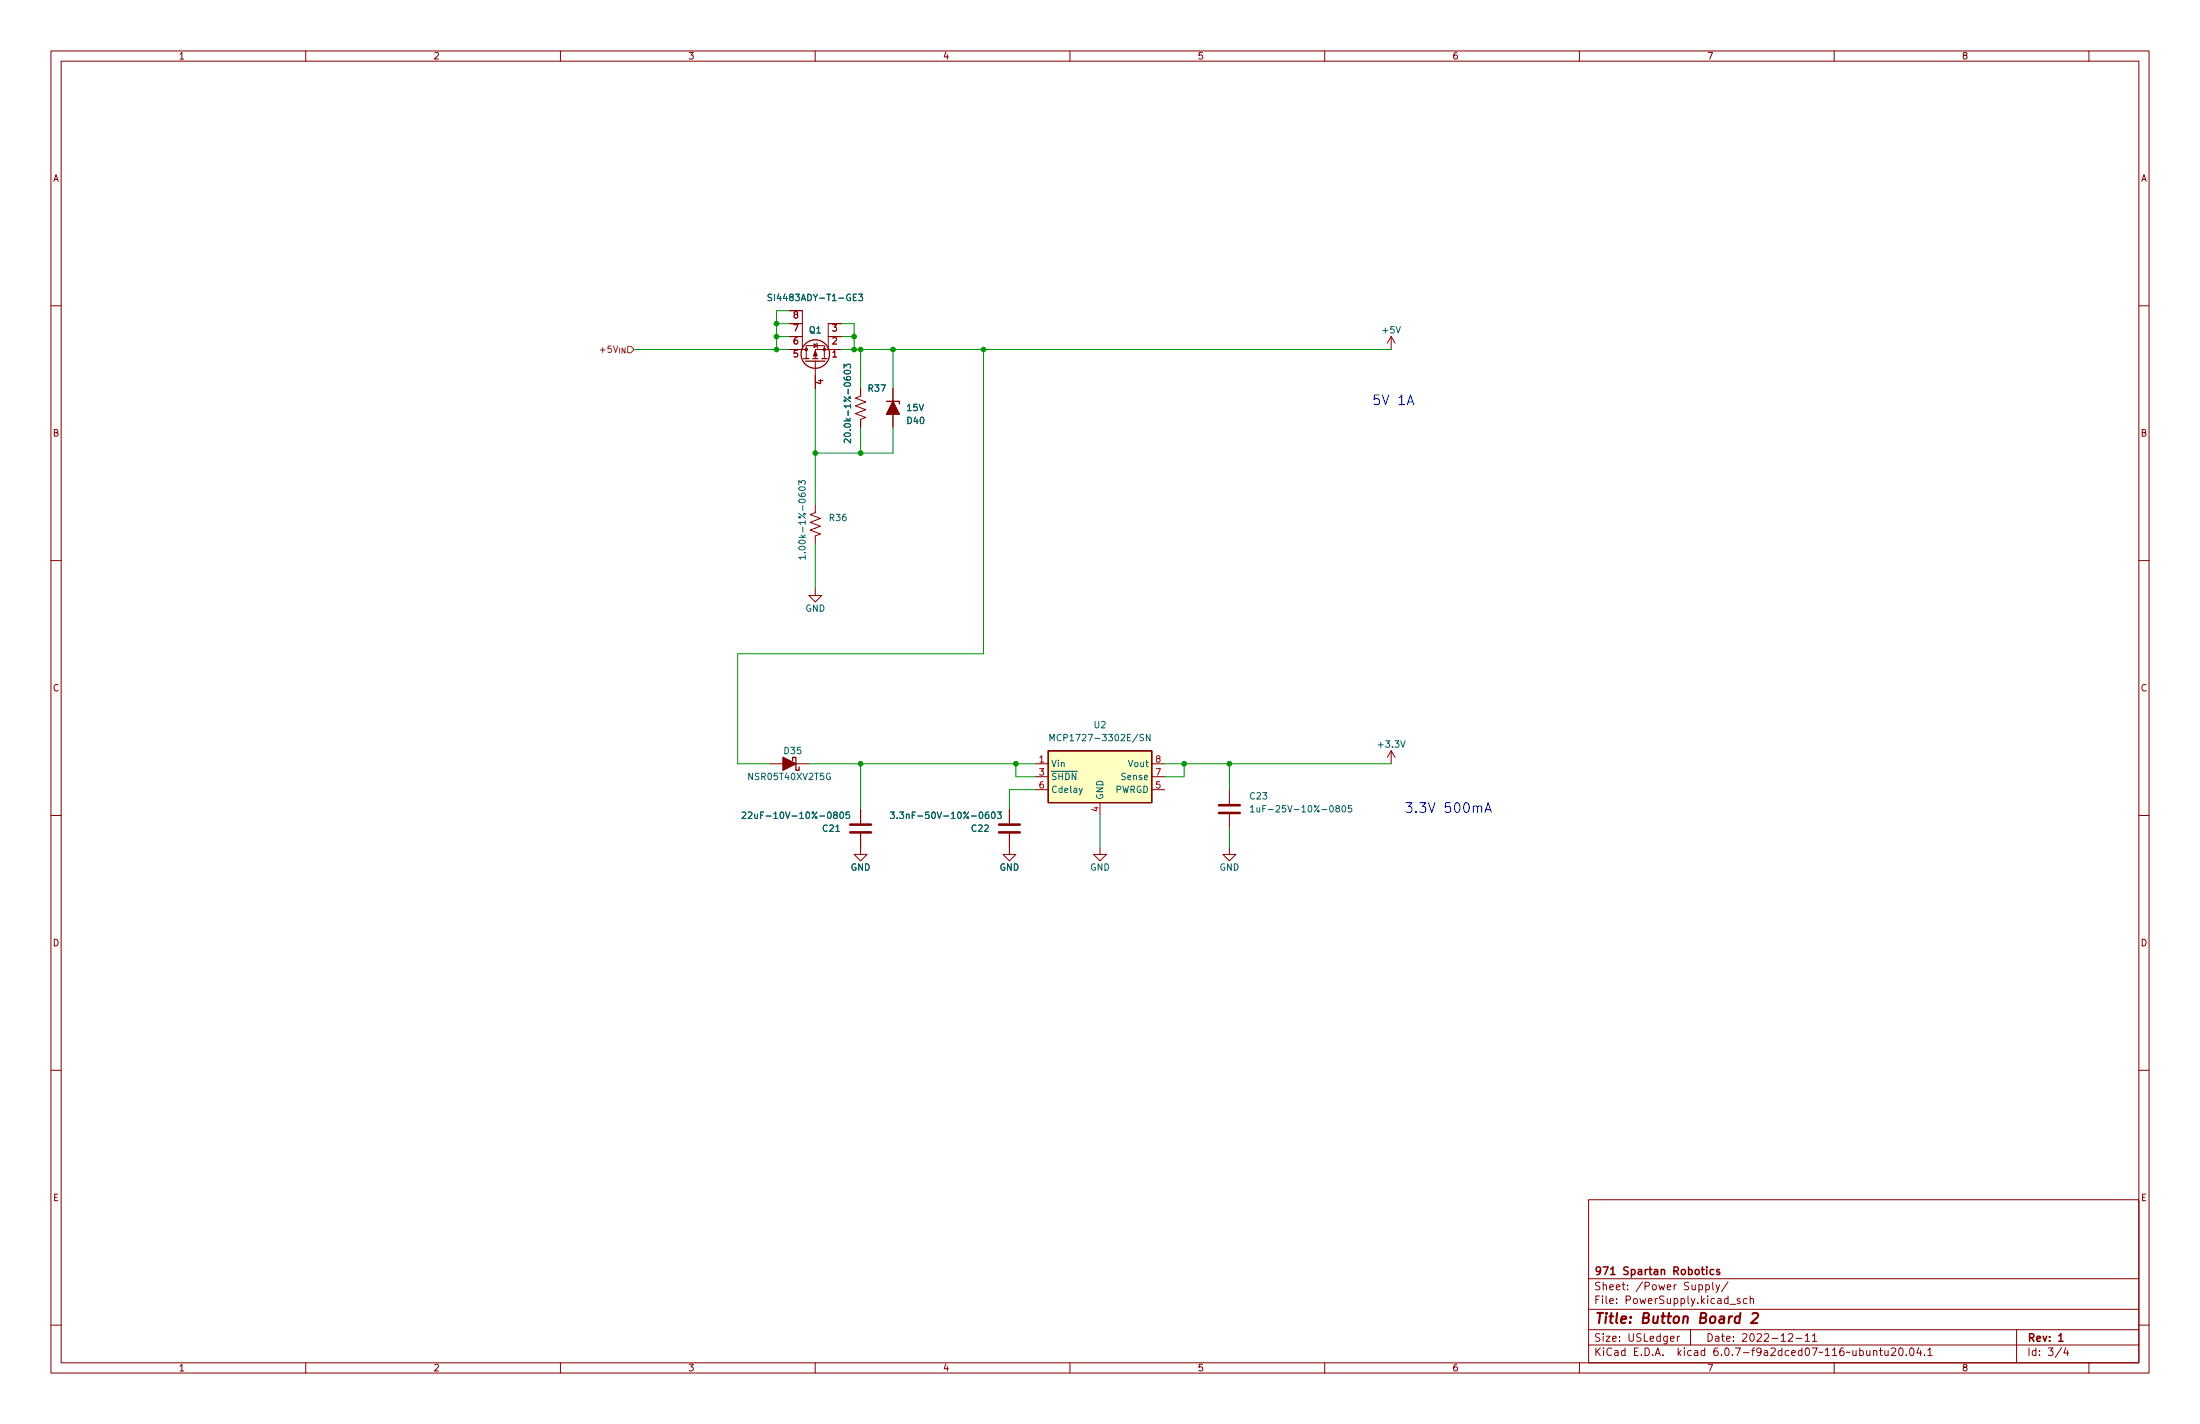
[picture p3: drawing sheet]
(kicad_sch (version 20211123) (generator eeschema)

 (paper "USLedger")

 (title_block
  (title "Button Board 2")
  (date "2022-12-11")
  (rev "1")
  (company "971 Spartan Robotics"))

 (lib_symbols
  (symbol "Device:C" (pin_numbers hide) (pin_names (offset 0.254)) (in_bom yes) (on_board yes)
   (property "Reference" "C" (id 0) (at 0.635 2.54 0) (effects (font (size 1.27 1.27)) (justify left)))
   (property "Value" "C" (id 1) (at 0.635 -2.54 0) (effects (font (size 1.27 1.27)) (justify left)))
   (property "Footprint" "" (id 2) (at 0.9652 -3.81 0) (effects (font (size 1.27 1.27)) hide))
   (property "Datasheet" "~" (id 3) (at 0 0 0) (effects (font (size 1.27 1.27)) hide))
   (symbol "C_0_1"
    (polyline (pts (xy -2.032 -0.762) (xy 2.032 -0.762)) (stroke (width 0.508) (type default) (color 0 0 0 0)) (fill (type none)))
    (polyline (pts (xy -2.032 0.762) (xy 2.032 0.762)) (stroke (width 0.508) (type default) (color 0 0 0 0)) (fill (type none))))
   (symbol "C_1_1"
    (pin passive line (at 0 3.81 270) (length 2.794) (name "~" (effects (font (size 1.27 1.27)))) (number "1" (effects (font (size 1.27 1.27)))))
    (pin passive line (at 0 -3.81 90) (length 2.794) (name "~" (effects (font (size 1.27 1.27)))) (number "2" (effects (font (size 1.27 1.27)))))))
  (symbol "Device:D_Schottky" (pin_numbers hide) (pin_names (offset 1.016) hide) (in_bom yes) (on_board yes)
   (property "Reference" "D4" (id 0) (at 2.54 0.9526 0) (effects (font (size 1.27 1.27)) (justify right)))
   (property "Value" "NSR05T40XV2T5G" (id 1) (at -2.54 5.08 0) (effects (font (size 1.27 1.27)) (justify right)))
   (property "Footprint" "Diode_SMD:D_SOD-523" (id 2) (at 0 0 0) (effects (font (size 1.27 1.27)) hide))
   (property "Datasheet" "~" (id 3) (at 0 0 0) (effects (font (size 1.27 1.27)) hide))
   (property "MFG" "onsemi" (id 4) (at 0 0 90) (effects (font (size 1.27 1.27)) hide))
   (property "MFG P/N" "NSR05T40XV2T5G" (id 5) (at 0 0 90) (effects (font (size 1.27 1.27)) hide))
   (symbol "D_Schottky_0_1"
    (polyline (pts (xy 1.27 0) (xy -1.27 0)) (stroke (width 0) (type default) (color 0 0 0 0)) (fill (type none)))
    (polyline (pts (xy 1.27 1.27) (xy 1.27 -1.27) (xy -1.27 0) (xy 1.27 1.27)) (stroke (width 0.254) (type default) (color 0 0 0 0)) (fill (type outline)))
    (polyline (pts (xy -1.905 0.635) (xy -1.905 1.27) (xy -1.27 1.27) (xy -1.27 -1.27) (xy -0.635 -1.27) (xy -0.635 -0.635)) (stroke (width 0.254) (type default) (color 0 0 0 0)) (fill (type none))))
   (symbol "D_Schottky_1_1"
    (pin passive line (at -3.81 0 0) (length 2.54) (name "K" (effects (font (size 1.27 1.27)))) (number "1" (effects (font (size 1.27 1.27)))))
    (pin passive line (at 3.81 0 180) (length 2.54) (name "A" (effects (font (size 1.27 1.27)))) (number "2" (effects (font (size 1.27 1.27)))))))
  (symbol "Device:D_Zener" (pin_numbers hide) (pin_names (offset 1.016) hide) (in_bom yes) (on_board yes)
   (property "Reference" "D1" (id 0) (at 2.54 0 90) (effects (font (size 1.27 1.27)) (justify left)))
   (property "Value" "15V" (id 1) (at 0 2.54 90) (effects (font (size 1.27 1.27)) (justify left)))
   (property "Footprint" "Diode_SMD:D_SOD-123F" (id 2) (at 0 0 0) (effects (font (size 1.27 1.27)) hide))
   (property "Datasheet" "~" (id 3) (at 0 0 0) (effects (font (size 1.27 1.27)) hide))
   (property "MFG" "Nexperia" (id 4) (at 0 0 90) (effects (font (size 1.27 1.27)) hide))
   (property "MFG P/N" "BZT52H-C15,115" (id 5) (at 0 0 90) (effects (font (size 1.27 1.27)) hide))
   (symbol "D_Zener_0_1"
    (polyline (pts (xy 1.27 0) (xy -1.27 0)) (stroke (width 0) (type default) (color 0 0 0 0)) (fill (type none)))
    (polyline (pts (xy -1.27 -1.27) (xy -1.27 1.27) (xy -0.762 1.27)) (stroke (width 0.254) (type default) (color 0 0 0 0)) (fill (type none)))
    (polyline (pts (xy 1.27 -1.27) (xy 1.27 1.27) (xy -1.27 0) (xy 1.27 -1.27)) (stroke (width 0.254) (type default) (color 0 0 0 0)) (fill (type outline))))
   (symbol "D_Zener_1_1"
    (pin passive line (at -3.81 0 0) (length 2.54) (name "K" (effects (font (size 1.27 1.27)))) (number "1" (effects (font (size 1.27 1.27)))))
    (pin passive line (at 3.81 0 180) (length 2.54) (name "A" (effects (font (size 1.27 1.27)))) (number "2" (effects (font (size 1.27 1.27)))))))
  (symbol "Device:Q_PMOS_SGD" (pin_names (offset 0) hide) (in_bom yes) (on_board yes)
   (property "Reference" "Q?" (id 0) (at 0 10.16 90) (effects (font (size 1.27 1.27))))
   (property "Value" "Q_PMOS_SGD" (id 1) (at 0 7.62 90) (effects (font (size 1.27 1.27))))
   (property "Footprint" "" (id 2) (at -2.54 5.08 0) (effects (font (size 1.27 1.27)) hide))
   (property "Datasheet" "~" (id 3) (at 0 0 0) (effects (font (size 1.27 1.27)) hide))
   (symbol "Q_PMOS_SGD_0_1"
    (polyline (pts (xy 0.254 0) (xy -2.54 0)) (stroke (width 0) (type default) (color 0 0 0 0)) (fill (type none)))
    (polyline (pts (xy 0.254 1.905) (xy 0.254 -1.905)) (stroke (width 0.254) (type default) (color 0 0 0 0)) (fill (type none)))
    (polyline (pts (xy 0.762 -1.27) (xy 0.762 -2.286)) (stroke (width 0.254) (type default) (color 0 0 0 0)) (fill (type none)))
    (polyline (pts (xy 0.762 0.508) (xy 0.762 -0.508)) (stroke (width 0.254) (type default) (color 0 0 0 0)) (fill (type none)))
    (polyline (pts (xy 0.762 2.286) (xy 0.762 1.27)) (stroke (width 0.254) (type default) (color 0 0 0 0)) (fill (type none)))
    (polyline (pts (xy 2.54 2.54) (xy 2.54 1.778)) (stroke (width 0) (type default) (color 0 0 0 0)) (fill (type none)))
    (polyline (pts (xy 2.54 2.54) (xy 10.16 2.54)) (stroke (width 0) (type default) (color 0 0 0 0)) (fill (type none)))
    (polyline (pts (xy 7.62 -2.54) (xy 2.54 -2.54)) (stroke (width 0) (type default) (color 0 0 0 0)) (fill (type none)))
    (polyline (pts (xy 2.54 -2.54) (xy 2.54 0) (xy 0.762 0)) (stroke (width 0) (type default) (color 0 0 0 0)) (fill (type none)))
    (polyline (pts (xy 0.762 1.778) (xy 3.302 1.778) (xy 3.302 -1.778) (xy 0.762 -1.778)) (stroke (width 0) (type default) (color 0 0 0 0)) (fill (type none)))
    (polyline (pts (xy 2.286 0) (xy 1.27 0.381) (xy 1.27 -0.381) (xy 2.286 0)) (stroke (width 0) (type default) (color 0 0 0 0)) (fill (type outline)))
    (polyline (pts (xy 2.794 -0.508) (xy 2.921 -0.381) (xy 3.683 -0.381) (xy 3.81 -0.254)) (stroke (width 0) (type default) (color 0 0 0 0)) (fill (type none)))
    (polyline (pts (xy 3.302 -0.381) (xy 2.921 0.254) (xy 3.683 0.254) (xy 3.302 -0.381)) (stroke (width 0) (type default) (color 0 0 0 0)) (fill (type none)))
    (circle (center 1.651 0) (radius 2.794) (stroke (width 0.254) (type default) (color 0 0 0 0)) (fill (type none)))
    (circle (center 2.54 -1.778) (radius 0.254) (stroke (width 0) (type default) (color 0 0 0 0)) (fill (type outline)))
    (circle (center 2.54 1.778) (radius 0.254) (stroke (width 0) (type default) (color 0 0 0 0)) (fill (type outline))))
   (symbol "Q_PMOS_SGD_1_1"
    (pin passive line (at 2.54 -5.08 90) (length 2.54) (name "S" (effects (font (size 1.27 1.27)))) (number "1" (effects (font (size 1.27 1.27)))))
    (pin passive line (at 5.08 -5.08 90) (length 2.54) (name "S" (effects (font (size 1.27 1.27)))) (number "2" (effects (font (size 1.27 1.27)))))
    (pin passive line (at 7.62 -5.08 90) (length 2.54) (name "S" (effects (font (size 1.27 1.27)))) (number "3" (effects (font (size 1.27 1.27)))))
    (pin input line (at -5.08 0 0) (length 2.54) (name "G" (effects (font (size 1.27 1.27)))) (number "4" (effects (font (size 1.27 1.27)))))
    (pin passive line (at 2.54 5.08 270) (length 2.54) (name "D" (effects (font (size 1.27 1.27)))) (number "5" (effects (font (size 1.27 1.27)))))
    (pin passive line (at 5.08 5.08 270) (length 2.54) (name "D" (effects (font (size 1.27 1.27)))) (number "6" (effects (font (size 1.27 1.27)))))
    (pin passive line (at 7.62 5.08 270) (length 2.54) (name "D" (effects (font (size 1.27 1.27)))) (number "7" (effects (font (size 1.27 1.27)))))
    (pin passive line (at 10.16 5.08 270) (length 2.54) (name "D" (effects (font (size 1.27 1.27)))) (number "8" (effects (font (size 1.27 1.27)))))))
  (symbol "Device:R_US" (pin_numbers hide) (pin_names (offset 0)) (in_bom yes) (on_board yes)
   (property "Reference" "R" (id 0) (at 2.54 0 90) (effects (font (size 1.27 1.27))))
   (property "Value" "R_US" (id 1) (at -2.54 0 90) (effects (font (size 1.27 1.27))))
   (property "Footprint" "" (id 2) (at 1.016 -0.254 90) (effects (font (size 1.27 1.27)) hide))
   (property "Datasheet" "~" (id 3) (at 0 0 0) (effects (font (size 1.27 1.27)) hide))
   (symbol "R_US_0_1"
    (polyline (pts (xy 0 -2.286) (xy 0 -2.54)) (stroke (width 0) (type default) (color 0 0 0 0)) (fill (type none)))
    (polyline (pts (xy 0 2.286) (xy 0 2.54)) (stroke (width 0) (type default) (color 0 0 0 0)) (fill (type none)))
    (polyline (pts (xy 0 -0.762) (xy 1.016 -1.143) (xy 0 -1.524) (xy -1.016 -1.905) (xy 0 -2.286)) (stroke (width 0) (type default) (color 0 0 0 0)) (fill (type none)))
    (polyline (pts (xy 0 0.762) (xy 1.016 0.381) (xy 0 0) (xy -1.016 -0.381) (xy 0 -0.762)) (stroke (width 0) (type default) (color 0 0 0 0)) (fill (type none)))
    (polyline (pts (xy 0 2.286) (xy 1.016 1.905) (xy 0 1.524) (xy -1.016 1.143) (xy 0 0.762)) (stroke (width 0) (type default) (color 0 0 0 0)) (fill (type none))))
   (symbol "R_US_1_1"
    (pin passive line (at 0 3.81 270) (length 1.27) (name "~" (effects (font (size 1.27 1.27)))) (number "1" (effects (font (size 1.27 1.27)))))
    (pin passive line (at 0 -3.81 90) (length 1.27) (name "~" (effects (font (size 1.27 1.27)))) (number "2" (effects (font (size 1.27 1.27)))))))
  (symbol "Regulator_Linear:MCP1727-3302xSN" (in_bom yes) (on_board yes)
   (property "Reference" "U" (id 0) (at -7.62 8.89 0) (effects (font (size 1.27 1.27))))
   (property "Value" "MCP1727-3302xSN" (id 1) (at 11.43 8.89 0) (effects (font (size 1.27 1.27))))
   (property "Footprint" "Package_SO:SOIC-8_3.9x4.9mm_P1.27mm" (id 2) (at 0 24.13 0) (effects (font (size 1.27 1.27)) hide))
   (property "Datasheet" "https://ww1.microchip.com/downloads/aemtest/APID/ProductDocuments/DataSheets/MCP1727-1.5A-Low-Voltage-Low-Quiescent-Current-LDO-Regulator-20001999D.pdf" (id 3) (at 0 21.59 0) (effects (font (size 1.27 1.27)) hide))
   (symbol "MCP1727-3302xSN_0_0"
    (pin open_collector line (at 12.7 -2.54 180) (length 2.54) (name "PWRGD" (effects (font (size 1.27 1.27)))) (number "5" (effects (font (size 1.27 1.27)))))
    (pin input line (at -12.7 -2.54 0) (length 2.54) (name "Cdelay" (effects (font (size 1.27 1.27)))) (number "6" (effects (font (size 1.27 1.27)))))
    (pin input line (at 12.7 0 180) (length 2.54) (name "Sense" (effects (font (size 1.27 1.27)))) (number "7" (effects (font (size 1.27 1.27)))))
    (pin power_out line (at 12.7 2.54 180) (length 2.54) (name "Vout" (effects (font (size 1.27 1.27)))) (number "8" (effects (font (size 1.27 1.27))))))
   (symbol "MCP1727-3302xSN_0_1"
    (rectangle (start -10.16 5.08) (end 10.16 -5.08) (stroke (width 0.254) (type default) (color 0 0 0 0)) (fill (type background))))
   (symbol "MCP1727-3302xSN_1_1"
    (pin power_in line (at -12.7 2.54 0) (length 2.54) (name "Vin" (effects (font (size 1.27 1.27)))) (number "1" (effects (font (size 1.27 1.27)))))
    (pin passive line (at -12.7 2.54 0) (length 2.54) hide (name "Vin" (effects (font (size 1.27 1.27)))) (number "2" (effects (font (size 1.27 1.27)))))
    (pin input line (at -12.7 0 0) (length 2.54) (name "~{SHDN}" (effects (font (size 1.27 1.27)))) (number "3" (effects (font (size 1.27 1.27)))))
    (pin power_in line (at 0 -7.62 90) (length 2.54) (name "GND" (effects (font (size 1.27 1.27)))) (number "4" (effects (font (size 1.27 1.27)))))))
  (symbol "power:+3.3V" (power) (pin_names (offset 0)) (in_bom yes) (on_board yes)
   (property "Reference" "#PWR" (id 0) (at 0 -3.81 0) (effects (font (size 1.27 1.27)) hide))
   (property "Value" "+3.3V" (id 1) (at 0 3.556 0) (effects (font (size 1.27 1.27))))
   (property "Footprint" "" (id 2) (at 0 0 0) (effects (font (size 1.27 1.27)) hide))
   (property "Datasheet" "" (id 3) (at 0 0 0) (effects (font (size 1.27 1.27)) hide))
   (symbol "+3.3V_0_1"
    (polyline (pts (xy -0.762 1.27) (xy 0 2.54)) (stroke (width 0) (type default) (color 0 0 0 0)) (fill (type none)))
    (polyline (pts (xy 0 0) (xy 0 2.54)) (stroke (width 0) (type default) (color 0 0 0 0)) (fill (type none)))
    (polyline (pts (xy 0 2.54) (xy 0.762 1.27)) (stroke (width 0) (type default) (color 0 0 0 0)) (fill (type none))))
   (symbol "+3.3V_1_1"
    (pin power_in line (at 0 0 90) (length 0) hide (name "+3.3V" (effects (font (size 1.27 1.27)))) (number "1" (effects (font (size 1.27 1.27)))))))
  (symbol "power:+5V" (power) (pin_names (offset 0)) (in_bom yes) (on_board yes)
   (property "Reference" "#PWR" (id 0) (at 0 -3.81 0) (effects (font (size 1.27 1.27)) hide))
   (property "Value" "+5V" (id 1) (at 0 3.556 0) (effects (font (size 1.27 1.27))))
   (property "Footprint" "" (id 2) (at 0 0 0) (effects (font (size 1.27 1.27)) hide))
   (property "Datasheet" "" (id 3) (at 0 0 0) (effects (font (size 1.27 1.27)) hide))
   (symbol "+5V_0_1"
    (polyline (pts (xy -0.762 1.27) (xy 0 2.54)) (stroke (width 0) (type default) (color 0 0 0 0)) (fill (type none)))
    (polyline (pts (xy 0 0) (xy 0 2.54)) (stroke (width 0) (type default) (color 0 0 0 0)) (fill (type none)))
    (polyline (pts (xy 0 2.54) (xy 0.762 1.27)) (stroke (width 0) (type default) (color 0 0 0 0)) (fill (type none))))
   (symbol "+5V_1_1"
    (pin power_in line (at 0 0 90) (length 0) hide (name "+5V" (effects (font (size 1.27 1.27)))) (number "1" (effects (font (size 1.27 1.27)))))))
  (symbol "power:GND" (power) (pin_names (offset 0)) (in_bom yes) (on_board yes)
   (property "Reference" "#PWR" (id 0) (at 0 -6.35 0) (effects (font (size 1.27 1.27)) hide))
   (property "Value" "GND" (id 1) (at 0 -3.81 0) (effects (font (size 1.27 1.27))))
   (property "Footprint" "" (id 2) (at 0 0 0) (effects (font (size 1.27 1.27)) hide))
   (property "Datasheet" "" (id 3) (at 0 0 0) (effects (font (size 1.27 1.27)) hide))
   (symbol "GND_0_1"
    (polyline (pts (xy 0 0) (xy 0 -1.27) (xy 1.27 -1.27) (xy 0 -2.54) (xy -1.27 -1.27) (xy 0 -1.27)) (stroke (width 0) (type default) (color 0 0 0 0)) (fill (type none))))
   (symbol "GND_1_1"
    (pin power_in line (at 0 0 270) (length 0) hide (name "GND" (effects (font (size 1.27 1.27)))) (number "1" (effects (font (size 1.27 1.27))))))))

 (junction (at 175.26 68.58) (diameter 0) (color 0 0 0 0))
 (junction (at 168.91 149.86) (diameter 0) (color 0 0 0 0))
 (junction (at 160.02 88.9) (diameter 0) (color 0 0 0 0))
 (junction (at 199.39 149.86) (diameter 0) (color 0 0 0 0))
 (junction (at 152.4 68.58) (diameter 0) (color 0 0 0 0))
 (junction (at 241.3 149.86) (diameter 0) (color 0 0 0 0))
 (junction (at 232.41 149.86) (diameter 0) (color 0 0 0 0))
 (junction (at 168.91 88.9) (diameter 0) (color 0 0 0 0))
 (junction (at 167.64 66.04) (diameter 0) (color 0 0 0 0))
 (junction (at 193.04 68.58) (diameter 0) (color 0 0 0 0))
 (junction (at 152.4 66.04) (diameter 0) (color 0 0 0 0))
 (junction (at 167.64 68.58) (diameter 0) (color 0 0 0 0))
 (junction (at 168.91 68.58) (diameter 0) (color 0 0 0 0))
 (junction (at 152.4 63.5) (diameter 0) (color 0 0 0 0))

 (wire (pts (xy 215.9 166.37) (xy 215.9 160.02)) (stroke (width 0) (type default) (color 0 0 0 0)))
 (wire (pts (xy 168.91 68.58) (xy 168.91 76.2)) (stroke (width 0) (type default) (color 0 0 0 0)))
 (wire (pts (xy 165.1 68.58) (xy 167.64 68.58)) (stroke (width 0) (type default) (color 0 0 0 0)))
 (wire (pts (xy 151.13 149.86) (xy 144.78 149.86)) (stroke (width 0) (type default) (color 0 0 0 0)))
 (wire (pts (xy 168.91 68.58) (xy 175.26 68.58)) (stroke (width 0) (type default) (color 0 0 0 0)))
 (wire (pts (xy 193.04 68.58) (xy 273.05 68.58)) (stroke (width 0) (type default) (color 0 0 0 0)))
 (wire (pts (xy 152.4 63.5) (xy 154.94 63.5)) (stroke (width 0) (type default) (color 0 0 0 0)))
 (wire (pts (xy 232.41 152.4) (xy 232.41 149.86)) (stroke (width 0) (type default) (color 0 0 0 0)))
 (wire (pts (xy 228.6 149.86) (xy 232.41 149.86)) (stroke (width 0) (type default) (color 0 0 0 0)))
 (wire (pts (xy 167.64 63.5) (xy 167.64 66.04)) (stroke (width 0) (type default) (color 0 0 0 0)))
 (wire (pts (xy 168.91 149.86) (xy 199.39 149.86)) (stroke (width 0) (type default) (color 0 0 0 0)))
 (wire (pts (xy 168.91 83.82) (xy 168.91 88.9)) (stroke (width 0) (type default) (color 0 0 0 0)))
 (wire (pts (xy 175.26 83.82) (xy 175.26 88.9)) (stroke (width 0) (type default) (color 0 0 0 0)))
 (wire (pts (xy 165.1 66.04) (xy 167.64 66.04)) (stroke (width 0) (type default) (color 0 0 0 0)))
 (wire (pts (xy 152.4 60.96) (xy 152.4 63.5)) (stroke (width 0) (type default) (color 0 0 0 0)))
 (wire (pts (xy 175.26 88.9) (xy 168.91 88.9)) (stroke (width 0) (type default) (color 0 0 0 0)))
 (wire (pts (xy 175.26 68.58) (xy 193.04 68.58)) (stroke (width 0) (type default) (color 0 0 0 0)))
 (wire (pts (xy 203.2 154.94) (xy 198.12 154.94)) (stroke (width 0) (type default) (color 0 0 0 0)))
 (wire (pts (xy 241.3 149.86) (xy 241.3 154.94)) (stroke (width 0) (type default) (color 0 0 0 0)))
 (wire (pts (xy 232.41 149.86) (xy 241.3 149.86)) (stroke (width 0) (type default) (color 0 0 0 0)))
 (wire (pts (xy 168.91 149.86) (xy 168.91 158.75)) (stroke (width 0) (type default) (color 0 0 0 0)))
 (wire (pts (xy 160.02 106.68) (xy 160.02 115.57)) (stroke (width 0) (type default) (color 0 0 0 0)))
 (wire (pts (xy 241.3 149.86) (xy 273.05 149.86)) (stroke (width 0) (type default) (color 0 0 0 0)))
 (wire (pts (xy 241.3 162.56) (xy 241.3 166.37)) (stroke (width 0) (type default) (color 0 0 0 0)))
 (wire (pts (xy 168.91 88.9) (xy 160.02 88.9)) (stroke (width 0) (type default) (color 0 0 0 0)))
 (wire (pts (xy 124.46 68.58) (xy 152.4 68.58)) (stroke (width 0) (type default) (color 0 0 0 0)))
 (wire (pts (xy 165.1 63.5) (xy 167.64 63.5)) (stroke (width 0) (type default) (color 0 0 0 0)))
 (wire (pts (xy 193.04 128.27) (xy 193.04 68.58)) (stroke (width 0) (type default) (color 0 0 0 0)))
 (wire (pts (xy 199.39 149.86) (xy 203.2 149.86)) (stroke (width 0) (type default) (color 0 0 0 0)))
 (wire (pts (xy 199.39 152.4) (xy 199.39 149.86)) (stroke (width 0) (type default) (color 0 0 0 0)))
 (wire (pts (xy 160.02 76.2) (xy 160.02 88.9)) (stroke (width 0) (type default) (color 0 0 0 0)))
 (wire (pts (xy 154.94 60.96) (xy 152.4 60.96)) (stroke (width 0) (type default) (color 0 0 0 0)))
 (wire (pts (xy 203.2 152.4) (xy 199.39 152.4)) (stroke (width 0) (type default) (color 0 0 0 0)))
 (wire (pts (xy 198.12 154.94) (xy 198.12 158.75)) (stroke (width 0) (type default) (color 0 0 0 0)))
 (wire (pts (xy 144.78 149.86) (xy 144.78 128.27)) (stroke (width 0) (type default) (color 0 0 0 0)))
 (wire (pts (xy 167.64 66.04) (xy 167.64 68.58)) (stroke (width 0) (type default) (color 0 0 0 0)))
 (wire (pts (xy 158.75 149.86) (xy 168.91 149.86)) (stroke (width 0) (type default) (color 0 0 0 0)))
 (wire (pts (xy 152.4 66.04) (xy 154.94 66.04)) (stroke (width 0) (type default) (color 0 0 0 0)))
 (wire (pts (xy 175.26 68.58) (xy 175.26 76.2)) (stroke (width 0) (type default) (color 0 0 0 0)))
 (wire (pts (xy 152.4 68.58) (xy 154.94 68.58)) (stroke (width 0) (type default) (color 0 0 0 0)))
 (wire (pts (xy 228.6 152.4) (xy 232.41 152.4)) (stroke (width 0) (type default) (color 0 0 0 0)))
 (wire (pts (xy 152.4 66.04) (xy 152.4 68.58)) (stroke (width 0) (type default) (color 0 0 0 0)))
 (wire (pts (xy 160.02 88.9) (xy 160.02 99.06)) (stroke (width 0) (type default) (color 0 0 0 0)))
 (wire (pts (xy 167.64 68.58) (xy 168.91 68.58)) (stroke (width 0) (type default) (color 0 0 0 0)))
 (wire (pts (xy 152.4 63.5) (xy 152.4 66.04)) (stroke (width 0) (type default) (color 0 0 0 0)))
 (wire (pts (xy 144.78 128.27) (xy 193.04 128.27)) (stroke (width 0) (type default) (color 0 0 0 0)))

 (text "3.3V 500mA" (at 275.59 160.02 0) (effects (font (size 1.905 1.905)) (justify left bottom)))
 (text "5V 1A" (at 269.24 80.01 0) (effects (font (size 1.905 1.905)) (justify left bottom)))

 (hierarchical_label "+5V_{IN}" (shape input) (at 124.46 68.58 180) (effects (font (size 1.27 1.27)) (justify right)))

 (symbol (lib_id "Device:C") (at 168.91 162.56 0) (mirror y) (unit 1) (in_bom yes) (on_board yes)
  (property "Reference" "C21" (id 0) (at 165.1 162.56 0) (effects (font (size 1.27 1.27)) (justify left)))
  (property "Value" "22uF-10V-10%-0805" (id 1) (at 156.21 160.02 0))
  (property "Footprint" "Capacitor_SMD:C_0805_2012Metric" (id 2) (at 167.9448 166.37 0) (effects (font (size 1.27 1.27)) hide))
  (property "Datasheet" "~" (id 3) (at 168.91 162.56 0) (effects (font (size 1.27 1.27)) hide))
  (property "MFG" "Samsung Electro-Mechanics" (id 4) (at 168.91 162.56 0) (effects (font (size 1.27 1.27)) hide))
  (property "MFG P/N" "CL21A226KPCLRNC" (id 5) (at 168.91 162.56 0) (effects (font (size 1.27 1.27)) hide)) (pin "1") (pin "2"))

 (symbol (lib_id "Device:D_Zener") (at 175.26 80.01 270) (unit 1) (in_bom yes) (on_board yes)
  (property "Reference" "D40" (id 0) (at 177.8 82.55 90) (effects (font (size 1.27 1.27)) (justify left)))
  (property "Value" "15V" (id 1) (at 177.8 80.01 90) (effects (font (size 1.27 1.27)) (justify left)))
  (property "Footprint" "Diode_SMD:D_SOD-123F" (id 2) (at 175.26 80.01 0) (effects (font (size 1.27 1.27)) hide))
  (property "Datasheet" "~" (id 3) (at 175.26 80.01 0) (effects (font (size 1.27 1.27)) hide))
  (property "MFG" "Nexperia" (id 4) (at 175.26 80.01 90) (effects (font (size 1.27 1.27)) hide))
  (property "MFG P/N" "BZT52H-C15,115" (id 5) (at 175.26 80.01 90) (effects (font (size 1.27 1.27)) hide)) (pin "1") (pin "2"))

 (symbol (lib_id "power:GND") (at 168.91 166.37 0) (mirror y) (unit 1) (in_bom yes) (on_board yes)
  (property "Reference" "#PWR0103" (id 0) (at 168.91 172.72 0) (effects (font (size 1.27 1.27)) hide))
  (property "Value" "GND" (id 1) (at 168.91 170.18 0))
  (property "Footprint" "" (id 2) (at 168.91 166.37 0) (effects (font (size 1.27 1.27)) hide))
  (property "Datasheet" "" (id 3) (at 168.91 166.37 0) (effects (font (size 1.27 1.27)) hide)) (pin "1"))

 (symbol (lib_id "Device:Q_PMOS_SGD") (at 160.02 71.12 90) (unit 1) (in_bom yes) (on_board yes)
  (property "Reference" "Q1" (id 0) (at 160.02 64.77 90))
  (property "Value" "SI4483ADY-T1-GE3" (id 1) (at 160.02 58.42 90))
  (property "Footprint" "Package_SO:SOIC-8_3.9x4.9mm_P1.27mm" (id 2) (at 154.94 73.66 0) (effects (font (size 1.27 1.27)) hide))
  (property "Datasheet" "https://www.vishay.com/docs/68982/si4483ad.pdf" (id 3) (at 160.02 71.12 0) (effects (font (size 1.27 1.27)) hide))
  (property "MFG" "Vishay" (id 4) (at 160.02 71.12 90) (effects (font (size 1.27 1.27)) hide))
  (property "P/N" "" (id 5) (at 160.02 71.12 90) (effects (font (size 1.27 1.27)) hide))
  (property "MFG P/N" "SI4483ADY-T1-GE3" (id 6) (at 160.02 71.12 0) (effects (font (size 1.27 1.27)) hide)) (pin "1") (pin "2") (pin "3") (pin "4") (pin "5") (pin "6") (pin "7") (pin "8"))

 (symbol (lib_id "Device:C") (at 198.12 162.56 0) (unit 1) (in_bom yes) (on_board yes)
  (property "Reference" "C22" (id 0) (at 194.31 162.56 0) (effects (font (size 1.27 1.27)) (justify right)))
  (property "Value" "3.3nF-50V-10%-0603" (id 1) (at 196.85 160.02 0) (effects (font (size 1.27 1.27)) (justify right)))
  (property "Footprint" "Capacitor_SMD:C_0603_1608Metric" (id 2) (at 199.0852 166.37 0) (effects (font (size 1.27 1.27)) hide))
  (property "Datasheet" "~" (id 3) (at 198.12 162.56 0) (effects (font (size 1.27 1.27)) hide))
  (property "MFG" "Samsung Electro-Mechanics" (id 4) (at 198.12 162.56 0) (effects (font (size 1.27 1.27)) hide))
  (property "MFG P/N" "CL10B332KB8NNNC" (id 5) (at 198.12 162.56 0) (effects (font (size 1.27 1.27)) hide)) (pin "1") (pin "2"))

 (symbol (lib_id "Device:R_US") (at 168.91 80.01 0) (mirror x) (unit 1) (in_bom yes) (on_board yes)
  (property "Reference" "R37" (id 0) (at 170.18 76.2 0) (effects (font (size 1.27 1.27)) (justify left)))
  (property "Value" "20.0k-1%-0603" (id 1) (at 166.37 71.12 90) (effects (font (size 1.27 1.27)) (justify left)))
  (property "Footprint" "Resistor_SMD:R_0603_1608Metric" (id 2) (at 169.926 79.756 90) (effects (font (size 1.27 1.27)) hide))
  (property "Datasheet" "~" (id 3) (at 168.91 80.01 0) (effects (font (size 1.27 1.27)) hide))
  (property "MFG" "YAGEO" (id 4) (at 168.91 80.01 0) (effects (font (size 1.27 1.27)) hide))
  (property "MFG P/N" "RC0603FR-0720KL" (id 5) (at 168.91 80.01 0) (effects (font (size 1.27 1.27)) hide)) (pin "1") (pin "2"))

 (symbol (lib_id "Device:D_Schottky") (at 154.94 149.86 180) (unit 1) (in_bom yes) (on_board yes)
  (property "Reference" "D35" (id 0) (at 153.67 147.32 0) (effects (font (size 1.27 1.27)) (justify right)))
  (property "Value" "NSR05T40XV2T5G" (id 1) (at 154.94 152.4 0))
  (property "Footprint" "Diode_SMD:D_SOD-523" (id 2) (at 154.94 149.86 0) (effects (font (size 1.27 1.27)) hide))
  (property "Datasheet" "~" (id 3) (at 154.94 149.86 0) (effects (font (size 1.27 1.27)) hide))
  (property "MFG" "onsemi" (id 4) (at 154.94 149.86 90) (effects (font (size 1.27 1.27)) hide))
  (property "MFG P/N" "NSR05T40XV2T5G" (id 5) (at 154.94 149.86 90) (effects (font (size 1.27 1.27)) hide)) (pin "1") (pin "2"))

 (symbol (lib_id "Device:C") (at 241.3 158.75 0) (unit 1) (in_bom yes) (on_board yes)
  (property "Reference" "C23" (id 0) (at 245.11 156.21 0) (effects (font (size 1.27 1.27)) (justify left)))
  (property "Value" "1uF-25V-10%-0805" (id 1) (at 245.11 158.75 0) (effects (font (size 1.27 1.27)) (justify left)))
  (property "Footprint" "Capacitor_SMD:C_0805_2012Metric" (id 2) (at 242.2652 162.56 0) (effects (font (size 1.27 1.27)) hide))
  (property "Datasheet" "~" (id 3) (at 241.3 158.75 0) (effects (font (size 1.27 1.27)) hide))
  (property "MFG" "Samsung Electro-Mechanics" (id 4) (at 241.3 158.75 0) (effects (font (size 1.27 1.27)) hide))
  (property "MFG P/N" "CL21B105KAFNNNE" (id 5) (at 241.3 158.75 0) (effects (font (size 1.27 1.27)) hide)) (pin "1") (pin "2"))

 (symbol (lib_id "power:GND") (at 241.3 166.37 0) (mirror y) (unit 1) (in_bom yes) (on_board yes)
  (property "Reference" "#PWR0109" (id 0) (at 241.3 172.72 0) (effects (font (size 1.27 1.27)) hide))
  (property "Value" "GND" (id 1) (at 241.3 170.18 0))
  (property "Footprint" "" (id 2) (at 241.3 166.37 0) (effects (font (size 1.27 1.27)) hide))
  (property "Datasheet" "" (id 3) (at 241.3 166.37 0) (effects (font (size 1.27 1.27)) hide)) (pin "1"))

 (symbol (lib_id "Regulator_Linear:MCP1727-3302xSN") (at 215.9 152.4 0) (unit 1) (in_bom yes) (on_board yes) (fields_autoplaced)
  (property "Reference" "U2" (id 0) (at 215.9 142.24 0))
  (property "Value" "MCP1727-3302E/SN" (id 1) (at 215.9 144.78 0))
  (property "Footprint" "Package_SO:SOIC-8_3.9x4.9mm_P1.27mm" (id 2) (at 215.9 128.27 0) (effects (font (size 1.27 1.27)) hide))
  (property "Datasheet" "https://ww1.microchip.com/downloads/aemtest/APID/ProductDocuments/DataSheets/MCP1727-1.5A-Low-Voltage-Low-Quiescent-Current-LDO-Regulator-20001999D.pdf" (id 3) (at 215.9 130.81 0) (effects (font (size 1.27 1.27)) hide))
  (property "MFG" "Microchip" (id 4) (at 215.9 152.4 0) (effects (font (size 1.27 1.27)) hide))
  (property "MFG P/N" "MCP1727-3302E/SN" (id 5) (at 215.9 152.4 0) (effects (font (size 1.27 1.27)) hide)) (pin "5") (pin "6") (pin "7") (pin "8") (pin "1") (pin "2") (pin "3") (pin "4"))

 (symbol (lib_id "Device:R_US") (at 160.02 102.87 0) (mirror x) (unit 1) (in_bom yes) (on_board yes)
  (property "Reference" "R36" (id 0) (at 162.56 101.6 0) (effects (font (size 1.27 1.27)) (justify left)))
  (property "Value" "1.00k-1%-0603" (id 1) (at 157.48 93.98 90) (effects (font (size 1.27 1.27)) (justify left)))
  (property "Footprint" "Resistor_SMD:R_0603_1608Metric" (id 2) (at 161.036 102.616 90) (effects (font (size 1.27 1.27)) hide))
  (property "Datasheet" "~" (id 3) (at 160.02 102.87 0) (effects (font (size 1.27 1.27)) hide))
  (property "MFG" "Stackpole Electronics Inc" (id 4) (at 160.02 102.87 0) (effects (font (size 1.27 1.27)) hide))
  (property "MFG P/N" "RNCP0603FTD1K00" (id 5) (at 160.02 102.87 0) (effects (font (size 1.27 1.27)) hide)) (pin "1") (pin "2"))

 (symbol (lib_id "power:GND") (at 215.9 166.37 0) (mirror y) (unit 1) (in_bom yes) (on_board yes)
  (property "Reference" "#PWR0107" (id 0) (at 215.9 172.72 0) (effects (font (size 1.27 1.27)) hide))
  (property "Value" "GND" (id 1) (at 215.9 170.18 0))
  (property "Footprint" "" (id 2) (at 215.9 166.37 0) (effects (font (size 1.27 1.27)) hide))
  (property "Datasheet" "" (id 3) (at 215.9 166.37 0) (effects (font (size 1.27 1.27)) hide)) (pin "1"))

 (symbol (lib_id "power:+5V") (at 273.05 68.58 0) (unit 1) (in_bom yes) (on_board yes)
  (property "Reference" "#PWR0115" (id 0) (at 273.05 72.39 0) (effects (font (size 1.27 1.27)) hide))
  (property "Value" "+5V" (id 1) (at 273.05 64.77 0))
  (property "Footprint" "" (id 2) (at 273.05 68.58 0) (effects (font (size 1.27 1.27)) hide))
  (property "Datasheet" "" (id 3) (at 273.05 68.58 0) (effects (font (size 1.27 1.27)) hide)) (pin "1"))

 (symbol (lib_id "power:+3.3V") (at 273.05 149.86 0) (unit 1) (in_bom yes) (on_board yes)
  (property "Reference" "#PWR0111" (id 0) (at 273.05 153.67 0) (effects (font (size 1.27 1.27)) hide))
  (property "Value" "+3.3V" (id 1) (at 273.05 146.05 0))
  (property "Footprint" "" (id 2) (at 273.05 149.86 0) (effects (font (size 1.27 1.27)) hide))
  (property "Datasheet" "" (id 3) (at 273.05 149.86 0) (effects (font (size 1.27 1.27)) hide)) (pin "1"))

 (symbol (lib_id "power:GND") (at 160.02 115.57 0) (mirror y) (unit 1) (in_bom yes) (on_board yes)
  (property "Reference" "#PWR0102" (id 0) (at 160.02 121.92 0) (effects (font (size 1.27 1.27)) hide))
  (property "Value" "GND" (id 1) (at 160.02 119.38 0))
  (property "Footprint" "" (id 2) (at 160.02 115.57 0) (effects (font (size 1.27 1.27)) hide))
  (property "Datasheet" "" (id 3) (at 160.02 115.57 0) (effects (font (size 1.27 1.27)) hide)) (pin "1"))

 (symbol (lib_id "power:GND") (at 198.12 166.37 0) (mirror y) (unit 1) (in_bom yes) (on_board yes)
  (property "Reference" "#PWR0106" (id 0) (at 198.12 172.72 0) (effects (font (size 1.27 1.27)) hide))
  (property "Value" "GND" (id 1) (at 198.12 170.18 0))
  (property "Footprint" "" (id 2) (at 198.12 166.37 0) (effects (font (size 1.27 1.27)) hide))
  (property "Datasheet" "" (id 3) (at 198.12 166.37 0) (effects (font (size 1.27 1.27)) hide)) (pin "1")))
